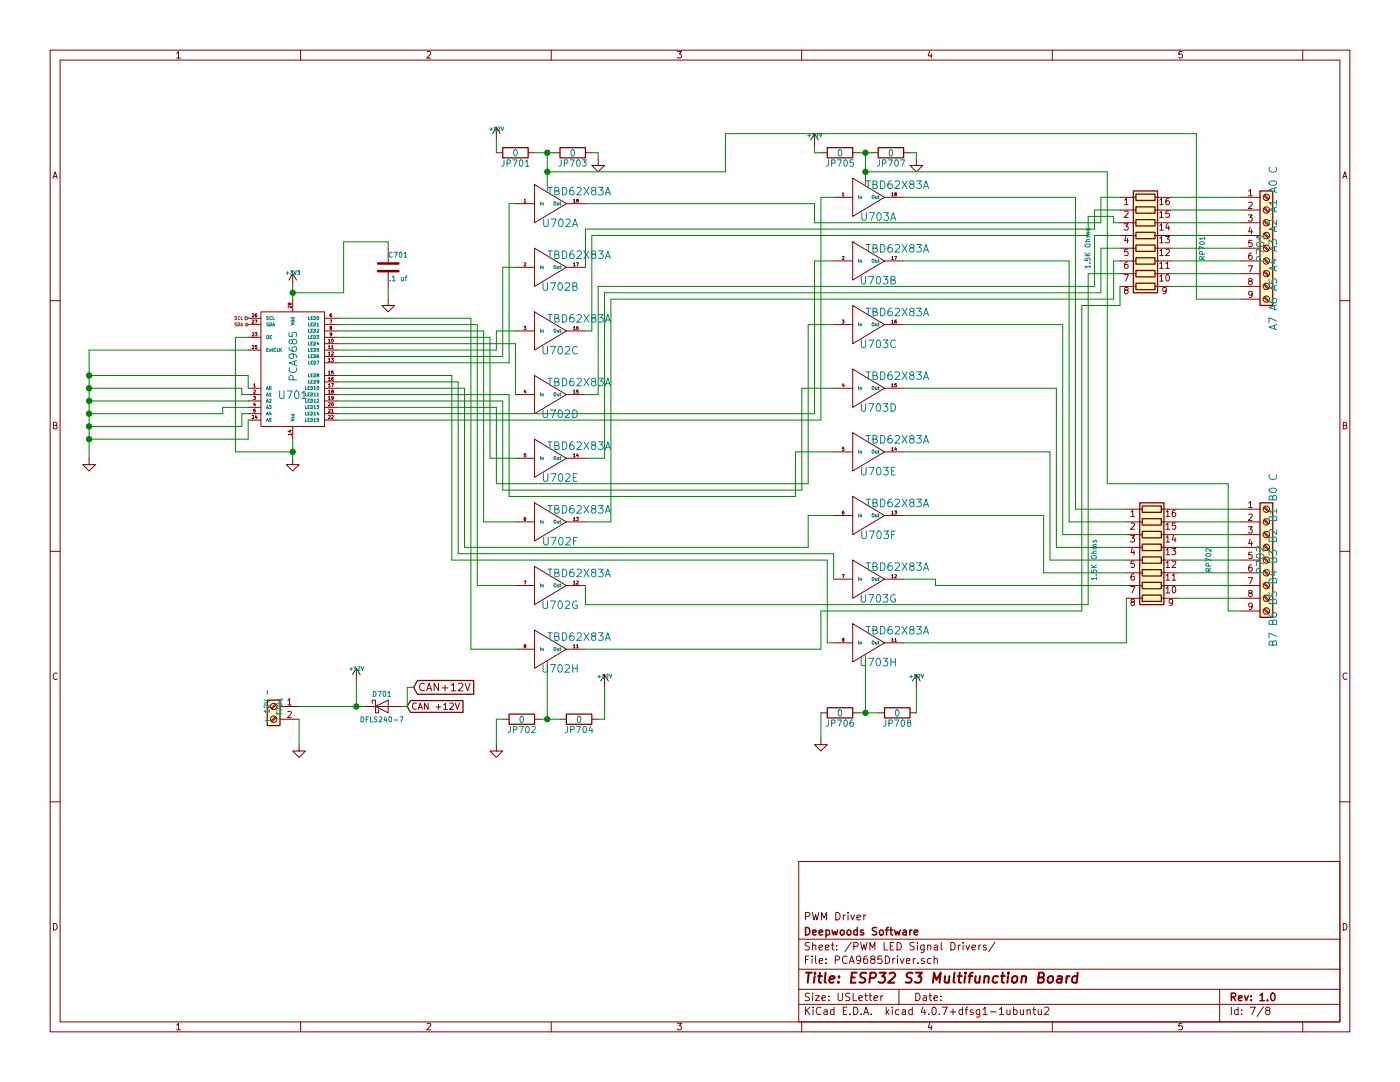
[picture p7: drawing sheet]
EESchema Schematic File Version 2
LIBS:power
LIBS:device
LIBS:switches
LIBS:relays
LIBS:motors
LIBS:transistors
LIBS:conn
LIBS:linear
LIBS:regul
LIBS:74xx
LIBS:cmos4000
LIBS:adc-dac
LIBS:memory
LIBS:xilinx
LIBS:microcontrollers
LIBS:dsp
LIBS:microchip
LIBS:analog_switches
LIBS:motorola
LIBS:texas
LIBS:intel
LIBS:audio
LIBS:interface
LIBS:digital-audio
LIBS:philips
LIBS:display
LIBS:cypress
LIBS:siliconi
LIBS:opto
LIBS:atmel
LIBS:contrib
LIBS:valves
LIBS:W25Q32JVSSIQ
LIBS:umh3n
LIBS:lm2574n-5
LIBS:tc442x
LIBS:4814p-2
LIBS:pca9685
LIBS:tbd62x83a
LIBS:sn65hvd233-ht
LIBS:mechanical
LIBS:graphic_symbols
LIBS:ESP32-S3
LIBS:ESP32-S3-MultiFunction-cache
LIBS:ESP32-S3-MultiFunction-rescue
LIBS:USBLC6-2SC6
EELAYER 25 0
EELAYER END
$Descr USLetter 11000 8500
encoding utf-8
Sheet 7 8
Title "ESP32 S3 Multifunction Board"
Date ""
Rev "1.0"
Comp "Deepwoods Software"
Comment1 "PWM Driver"
Comment2 ""
Comment3 ""
Comment4 ""
$EndDescr
$Comp
L PCA9685 U701
U 1 1
P 2300 2900
F 0 "U701" H 2300 2700 60  0000 C CNN
F 1 "PCA9685" V 2300 3000 60  0000 C CNN
F 2 "Housings_SSOP:TSSOP-28_4.4x9.7mm_Pitch0.65mm" H 2300 2900 60  0001 C CNN
F 3 "~" H 2300 2900 60  0000 C CNN
F 4 "771-PCA9685PW,118" H 2300 2900 60  0001 C CNN "Mouser Part Number"
	1    2300 2900
	1    0    0    -1  
$EndComp
Text HLabel 1950 2500 0    25   Input ~ 0
SCL
Text HLabel 1950 2550 0    25   BiDi ~ 0
SDA
$Comp
L +3V3 #PWR060
U 1 1
P 2300 2250
F 0 "#PWR060" H 2300 2210 30  0001 C CNN
F 1 "+3V3" H 2300 2360 30  0000 C CNN
F 2 "" H 2300 2250 60  0000 C CNN
F 3 "" H 2300 2250 60  0000 C CNN
	1    2300 2250
	1    0    0    -1  
$EndComp
$Comp
L GND #PWR061
U 1 1
P 2300 3600
F 0 "#PWR061" H 2300 3600 30  0001 C CNN
F 1 "GND" H 2300 3530 30  0001 C CNN
F 2 "" H 2300 3600 60  0000 C CNN
F 3 "" H 2300 3600 60  0000 C CNN
	1    2300 3600
	1    0    0    -1  
$EndComp
$Comp
L C C701
U 1 1
P 3050 2100
F 0 "C701" H 3050 2200 40  0000 L CNN
F 1 ".1 uf" H 3056 2015 40  0000 L CNN
F 2 "Capacitors_SMD:C_0603" H 3088 1950 30  0001 C CNN
F 3 "~" H 3050 2100 60  0000 C CNN
F 4 "710-885012206095" H 3050 2100 60  0001 C CNN "Mouser Part Number"
	1    3050 2100
	1    0    0    -1  
$EndComp
$Comp
L GND #PWR062
U 1 1
P 3050 2350
F 0 "#PWR062" H 3050 2350 30  0001 C CNN
F 1 "GND" H 3050 2280 30  0001 C CNN
F 2 "" H 3050 2350 60  0000 C CNN
F 3 "" H 3050 2350 60  0000 C CNN
	1    3050 2350
	1    0    0    -1  
$EndComp
$Comp
L TBD62X83A U702
U 1 1
P 4300 1600
F 0 "U702" H 4400 1450 60  0000 C CNN
F 1 "TBD62X83A" H 4550 1700 60  0000 C CNN
F 2 "Housings_SOIC:SOIC-18W_7.5x11.6mm_Pitch1.27mm" H 4300 1600 60  0001 C CNN
F 3 "~" H 4300 1600 60  0000 C CNN
F 4 "757-TBD62083AFG or 757-TBD62783AFG" H 4300 1600 60  0001 C CNN "Mouser Part Number"
	1    4300 1600
	1    0    0    -1  
$EndComp
$Comp
L TBD62X83A U702
U 2 1
P 4300 2100
F 0 "U702" H 4400 1950 60  0000 C CNN
F 1 "TBD62X83A" H 4550 2200 60  0000 C CNN
F 2 "Housings_SOIC:SOIC-18W_7.5x11.6mm_Pitch1.27mm" H 4300 2100 60  0001 C CNN
F 3 "~" H 4300 2100 60  0000 C CNN
	2    4300 2100
	1    0    0    -1  
$EndComp
$Comp
L TBD62X83A U702
U 3 1
P 4300 2600
F 0 "U702" H 4400 2450 60  0000 C CNN
F 1 "TBD62X83A" H 4550 2700 60  0000 C CNN
F 2 "Housings_SOIC:SOIC-18W_7.5x11.6mm_Pitch1.27mm" H 4300 2600 60  0001 C CNN
F 3 "~" H 4300 2600 60  0000 C CNN
	3    4300 2600
	1    0    0    -1  
$EndComp
$Comp
L TBD62X83A U702
U 4 1
P 4300 3100
F 0 "U702" H 4400 2950 60  0000 C CNN
F 1 "TBD62X83A" H 4550 3200 60  0000 C CNN
F 2 "Housings_SOIC:SOIC-18W_7.5x11.6mm_Pitch1.27mm" H 4300 3100 60  0001 C CNN
F 3 "~" H 4300 3100 60  0000 C CNN
	4    4300 3100
	1    0    0    -1  
$EndComp
$Comp
L TBD62X83A U702
U 5 1
P 4300 3600
F 0 "U702" H 4400 3450 60  0000 C CNN
F 1 "TBD62X83A" H 4550 3700 60  0000 C CNN
F 2 "Housings_SOIC:SOIC-18W_7.5x11.6mm_Pitch1.27mm" H 4300 3600 60  0001 C CNN
F 3 "~" H 4300 3600 60  0000 C CNN
	5    4300 3600
	1    0    0    -1  
$EndComp
$Comp
L TBD62X83A U702
U 6 1
P 4300 4100
F 0 "U702" H 4400 3950 60  0000 C CNN
F 1 "TBD62X83A" H 4550 4200 60  0000 C CNN
F 2 "Housings_SOIC:SOIC-18W_7.5x11.6mm_Pitch1.27mm" H 4300 4100 60  0001 C CNN
F 3 "~" H 4300 4100 60  0000 C CNN
	6    4300 4100
	1    0    0    -1  
$EndComp
$Comp
L TBD62X83A U702
U 7 1
P 4300 4600
F 0 "U702" H 4400 4450 60  0000 C CNN
F 1 "TBD62X83A" H 4550 4700 60  0000 C CNN
F 2 "Housings_SOIC:SOIC-18W_7.5x11.6mm_Pitch1.27mm" H 4300 4600 60  0001 C CNN
F 3 "~" H 4300 4600 60  0000 C CNN
	7    4300 4600
	1    0    0    -1  
$EndComp
$Comp
L TBD62X83A U702
U 8 1
P 4300 5100
F 0 "U702" H 4400 4950 60  0000 C CNN
F 1 "TBD62X83A" H 4550 5200 60  0000 C CNN
F 2 "Housings_SOIC:SOIC-18W_7.5x11.6mm_Pitch1.27mm" H 4300 5100 60  0001 C CNN
F 3 "~" H 4300 5100 60  0000 C CNN
	8    4300 5100
	1    0    0    -1  
$EndComp
$Comp
L TBD62X83A U703
U 1 1
P 6800 1550
F 0 "U703" H 6900 1400 60  0000 C CNN
F 1 "TBD62X83A" H 7050 1650 60  0000 C CNN
F 2 "Housings_SOIC:SOIC-18W_7.5x11.6mm_Pitch1.27mm" H 6800 1550 60  0001 C CNN
F 3 "~" H 6800 1550 60  0000 C CNN
F 4 "757-TBD62083AFG or 757-TBD62783AFG" H 6800 1550 60  0001 C CNN "Mouser Part Number"
	1    6800 1550
	1    0    0    -1  
$EndComp
$Comp
L TBD62X83A U703
U 2 1
P 6800 2050
F 0 "U703" H 6900 1900 60  0000 C CNN
F 1 "TBD62X83A" H 7050 2150 60  0000 C CNN
F 2 "Housings_SOIC:SOIC-18W_7.5x11.6mm_Pitch1.27mm" H 6800 2050 60  0001 C CNN
F 3 "~" H 6800 2050 60  0000 C CNN
	2    6800 2050
	1    0    0    -1  
$EndComp
$Comp
L TBD62X83A U703
U 3 1
P 6800 2550
F 0 "U703" H 6900 2400 60  0000 C CNN
F 1 "TBD62X83A" H 7050 2650 60  0000 C CNN
F 2 "Housings_SOIC:SOIC-18W_7.5x11.6mm_Pitch1.27mm" H 6800 2550 60  0001 C CNN
F 3 "~" H 6800 2550 60  0000 C CNN
	3    6800 2550
	1    0    0    -1  
$EndComp
$Comp
L TBD62X83A U703
U 4 1
P 6800 3050
F 0 "U703" H 6900 2900 60  0000 C CNN
F 1 "TBD62X83A" H 7050 3150 60  0000 C CNN
F 2 "Housings_SOIC:SOIC-18W_7.5x11.6mm_Pitch1.27mm" H 6800 3050 60  0001 C CNN
F 3 "~" H 6800 3050 60  0000 C CNN
	4    6800 3050
	1    0    0    -1  
$EndComp
$Comp
L TBD62X83A U703
U 5 1
P 6800 3550
F 0 "U703" H 6900 3400 60  0000 C CNN
F 1 "TBD62X83A" H 7050 3650 60  0000 C CNN
F 2 "Housings_SOIC:SOIC-18W_7.5x11.6mm_Pitch1.27mm" H 6800 3550 60  0001 C CNN
F 3 "~" H 6800 3550 60  0000 C CNN
	5    6800 3550
	1    0    0    -1  
$EndComp
$Comp
L TBD62X83A U703
U 6 1
P 6800 4050
F 0 "U703" H 6900 3900 60  0000 C CNN
F 1 "TBD62X83A" H 7050 4150 60  0000 C CNN
F 2 "Housings_SOIC:SOIC-18W_7.5x11.6mm_Pitch1.27mm" H 6800 4050 60  0001 C CNN
F 3 "~" H 6800 4050 60  0000 C CNN
	6    6800 4050
	1    0    0    -1  
$EndComp
$Comp
L TBD62X83A U703
U 7 1
P 6800 4550
F 0 "U703" H 6900 4400 60  0000 C CNN
F 1 "TBD62X83A" H 7050 4650 60  0000 C CNN
F 2 "Housings_SOIC:SOIC-18W_7.5x11.6mm_Pitch1.27mm" H 6800 4550 60  0001 C CNN
F 3 "~" H 6800 4550 60  0000 C CNN
	7    6800 4550
	1    0    0    -1  
$EndComp
$Comp
L TBD62X83A U703
U 8 1
P 6800 5050
F 0 "U703" H 6900 4900 60  0000 C CNN
F 1 "TBD62X83A" H 7050 5150 60  0000 C CNN
F 2 "Housings_SOIC:SOIC-18W_7.5x11.6mm_Pitch1.27mm" H 6800 5050 60  0001 C CNN
F 3 "~" H 6800 5050 60  0000 C CNN
	8    6800 5050
	1    0    0    -1  
$EndComp
$Comp
L R_Pack08 RP701
U 1 1
P 9000 1950
F 0 "RP701" H 9000 2400 40  0000 C CNN
F 1 "1.5K Ohms" H 9000 1500 40  0000 C CNN
F 2 "48xxP:4816P" H 9000 1950 60  0001 C CNN
F 3 "~" H 9000 1950 60  0000 C CNN
F 4 "652-4816P-T1LF-1.5K" H 9000 1950 60  0001 C CNN "Mouser Part Number"
	1    9000 1950
	0    1    1    0   
$EndComp
$Comp
L R_Pack08 RP702
U 1 1
P 9050 4400
F 0 "RP702" H 9050 4850 40  0000 C CNN
F 1 "1.5K Ohms" H 9050 3950 40  0000 C CNN
F 2 "48xxP:4816P" H 9050 4400 60  0001 C CNN
F 3 "~" H 9050 4400 60  0000 C CNN
F 4 "652-4816P-T1LF-1.5K" H 9050 4400 60  0001 C CNN "Mouser Part Number"
	1    9050 4400
	0    1    1    0   
$EndComp
$Comp
L Screw_Terminal_01x09 P701
U 1 1
P 9950 1950
F 0 "P701" V 9900 1950 60  0000 C CNN
F 1 "A7 A6 A5 A4 A3 A2 A1 A0 C" V 10000 1950 60  0000 C CNN
F 2 "Connectors_Terminal_Blocks:TerminalBlock_Pheonix_MPT-2.54mm_9pol" H 9950 1950 60  0001 C CNN
F 3 "~" H 9950 1950 60  0000 C CNN
F 4 "651-1725724" H 9950 1950 60  0001 C CNN "Mouser Part Number"
	1    9950 1950
	1    0    0    -1  
$EndComp
$Comp
L Screw_Terminal_01x09 P702
U 1 1
P 9950 4400
F 0 "P702" V 9900 4400 60  0000 C CNN
F 1 "B7 B6 B5 B4 B3 B2 B1 B0 C" V 10000 4400 60  0000 C CNN
F 2 "Connectors_Terminal_Blocks:TerminalBlock_Pheonix_MPT-2.54mm_9pol" H 9950 4400 60  0001 C CNN
F 3 "~" H 9950 4400 60  0000 C CNN
F 4 "651-1725724" H 9950 4400 60  0001 C CNN "Mouser Part Number"
	1    9950 4400
	1    0    0    -1  
$EndComp
$Comp
L +12V #PWR063
U 1 1
P 3900 1100
F 0 "#PWR063" H 3900 1190 20  0001 C CNN
F 1 "+12V" H 3900 1190 30  0000 C CNN
F 2 "" H 3900 1100 60  0000 C CNN
F 3 "" H 3900 1100 60  0000 C CNN
	1    3900 1100
	1    0    0    -1  
$EndComp
$Comp
L +12V #PWR064
U 1 1
P 6400 1150
F 0 "#PWR064" H 6400 1240 20  0001 C CNN
F 1 "+12V" H 6400 1240 30  0000 C CNN
F 2 "" H 6400 1150 60  0000 C CNN
F 3 "" H 6400 1150 60  0000 C CNN
	1    6400 1150
	1    0    0    -1  
$EndComp
$Comp
L +12V #PWR065
U 1 1
P 7200 5400
F 0 "#PWR065" H 7200 5490 20  0001 C CNN
F 1 "+12V" H 7200 5490 30  0000 C CNN
F 2 "" H 7200 5400 60  0000 C CNN
F 3 "" H 7200 5400 60  0000 C CNN
	1    7200 5400
	1    0    0    -1  
$EndComp
$Comp
L +12V #PWR066
U 1 1
P 4750 5400
F 0 "#PWR066" H 4750 5490 20  0001 C CNN
F 1 "+12V" H 4750 5490 30  0000 C CNN
F 2 "" H 4750 5400 60  0000 C CNN
F 3 "" H 4750 5400 60  0000 C CNN
	1    4750 5400
	1    0    0    -1  
$EndComp
$Comp
L GND #PWR067
U 1 1
P 3900 5850
F 0 "#PWR067" H 3900 5850 30  0001 C CNN
F 1 "GND" H 3900 5780 30  0001 C CNN
F 2 "" H 3900 5850 60  0000 C CNN
F 3 "" H 3900 5850 60  0000 C CNN
	1    3900 5850
	1    0    0    -1  
$EndComp
$Comp
L GND #PWR068
U 1 1
P 6450 5800
F 0 "#PWR068" H 6450 5800 30  0001 C CNN
F 1 "GND" H 6450 5730 30  0001 C CNN
F 2 "" H 6450 5800 60  0000 C CNN
F 3 "" H 6450 5800 60  0000 C CNN
	1    6450 5800
	1    0    0    -1  
$EndComp
$Comp
L GND #PWR069
U 1 1
P 7200 1250
F 0 "#PWR069" H 7200 1250 30  0001 C CNN
F 1 "GND" H 7200 1180 30  0001 C CNN
F 2 "" H 7200 1250 60  0000 C CNN
F 3 "" H 7200 1250 60  0000 C CNN
	1    7200 1250
	1    0    0    -1  
$EndComp
$Comp
L GND #PWR070
U 1 1
P 4700 1250
F 0 "#PWR070" H 4700 1250 30  0001 C CNN
F 1 "GND" H 4700 1180 30  0001 C CNN
F 2 "" H 4700 1250 60  0000 C CNN
F 3 "" H 4700 1250 60  0000 C CNN
	1    4700 1250
	1    0    0    -1  
$EndComp
$Comp
L GND #PWR071
U 1 1
P 700 3600
F 0 "#PWR071" H 700 3600 30  0001 C CNN
F 1 "GND" H 700 3530 30  0001 C CNN
F 2 "" H 700 3600 60  0000 C CNN
F 3 "" H 700 3600 60  0000 C CNN
	1    700  3600
	1    0    0    -1  
$EndComp
Wire Wire Line
	2300 3450 2300 3600
Wire Wire Line
	2300 2250 2300 2350
Wire Wire Line
	2700 2300 2700 1900
Wire Wire Line
	2300 2300 2700 2300
Connection ~ 2300 2300
Wire Wire Line
	2700 1900 3050 1900
Wire Wire Line
	3050 2250 3050 2350
Wire Wire Line
	2650 2850 4000 2850
Wire Wire Line
	4000 2850 4000 1600
Wire Wire Line
	4000 1600 4050 1600
Wire Wire Line
	4050 2100 3950 2100
Wire Wire Line
	3950 2100 3950 2800
Wire Wire Line
	3950 2800 2650 2800
Wire Wire Line
	2650 2750 3900 2750
Wire Wire Line
	3900 2750 3900 2600
Wire Wire Line
	3900 2600 4050 2600
Wire Wire Line
	4050 2700 4050 3100
Wire Wire Line
	2650 2700 4050 2700
Wire Wire Line
	2650 2650 3850 2650
Wire Wire Line
	3850 2650 3850 3600
Wire Wire Line
	3850 3600 4050 3600
Wire Wire Line
	4050 4100 3800 4100
Wire Wire Line
	3800 4100 3800 2600
Wire Wire Line
	3800 2600 2650 2600
Wire Wire Line
	3700 5100 4050 5100
Wire Wire Line
	2650 2500 3700 2500
Wire Wire Line
	3700 2500 3700 5100
Wire Wire Line
	2650 3300 6450 3300
Wire Wire Line
	6450 3300 6450 1550
Wire Wire Line
	6450 1550 6550 1550
Wire Wire Line
	6550 2050 6400 2050
Wire Wire Line
	6400 2050 6400 3250
Wire Wire Line
	6400 3250 2650 3250
Wire Wire Line
	2650 3200 3900 3200
Wire Wire Line
	3900 3200 3900 3800
Wire Wire Line
	3900 3800 6350 3800
Wire Wire Line
	6350 3800 6350 2550
Wire Wire Line
	6350 2550 6550 2550
Wire Wire Line
	6550 3050 6300 3050
Wire Wire Line
	6300 3050 6300 3850
Wire Wire Line
	6300 3850 3950 3850
Wire Wire Line
	3950 3850 3950 3150
Wire Wire Line
	3950 3150 2650 3150
Wire Wire Line
	2650 3100 4000 3100
Wire Wire Line
	4000 3100 4000 3900
Wire Wire Line
	4000 3900 6250 3900
Wire Wire Line
	6250 3900 6250 3550
Wire Wire Line
	6250 3550 6550 3550
Wire Wire Line
	6550 4050 6350 4050
Wire Wire Line
	6350 4050 6350 4300
Wire Wire Line
	6350 4300 3650 4300
Wire Wire Line
	3650 4300 3650 3050
Wire Wire Line
	3650 3050 2650 3050
Wire Wire Line
	2650 3000 3600 3000
Wire Wire Line
	3600 3000 3600 4350
Wire Wire Line
	3750 4600 4050 4600
Wire Wire Line
	2650 2550 3750 2550
Wire Wire Line
	3750 2550 3750 4600
Wire Wire Line
	3600 4350 6550 4350
Wire Wire Line
	6550 4350 6550 4550
Wire Wire Line
	6550 5050 6500 5050
Wire Wire Line
	6500 5050 6500 4400
Wire Wire Line
	6500 4400 3550 4400
Wire Wire Line
	3550 4400 3550 2950
Wire Wire Line
	3550 2950 2650 2950
Wire Wire Line
	4300 1200 4300 1500
Wire Wire Line
	6800 1200 6800 1450
Wire Wire Line
	6800 5150 6800 5600
Wire Wire Line
	4300 5200 4300 5650
Wire Wire Line
	4300 1350 5700 1350
Wire Wire Line
	5700 1350 5700 1050
Wire Wire Line
	5700 1050 9400 1050
Wire Wire Line
	9400 1050 9400 2350
Wire Wire Line
	9400 2350 9750 2350
Connection ~ 4300 1350
Wire Wire Line
	6800 1350 8700 1350
Wire Wire Line
	8700 1350 8700 3800
Wire Wire Line
	8700 3800 9650 3800
Wire Wire Line
	9650 3800 9650 4800
Wire Wire Line
	9650 4800 9750 4800
Connection ~ 6800 1350
Wire Wire Line
	9200 1550 9750 1550
Wire Wire Line
	9750 1650 9200 1650
Wire Wire Line
	9200 1750 9750 1750
Wire Wire Line
	9750 1850 9200 1850
Wire Wire Line
	9200 1950 9750 1950
Wire Wire Line
	9750 2050 9200 2050
Wire Wire Line
	9200 2150 9750 2150
Wire Wire Line
	9750 2250 9200 2250
Wire Wire Line
	9750 4000 9250 4000
Wire Wire Line
	9250 4100 9750 4100
Wire Wire Line
	9750 4200 9250 4200
Wire Wire Line
	9250 4300 9750 4300
Wire Wire Line
	9750 4400 9250 4400
Wire Wire Line
	9250 4500 9750 4500
Wire Wire Line
	9750 4600 9250 4600
Wire Wire Line
	9250 4700 9750 4700
Wire Wire Line
	4600 1600 6400 1600
Wire Wire Line
	6400 1600 6400 1750
Wire Wire Line
	6400 1750 8650 1750
Wire Wire Line
	8650 1750 8650 1550
Wire Wire Line
	8650 1550 8800 1550
Wire Wire Line
	8800 1650 8600 1650
Wire Wire Line
	8600 1650 8600 1800
Wire Wire Line
	8600 1800 4600 1800
Wire Wire Line
	4600 1800 4600 2100
Wire Wire Line
	4600 2600 4650 2600
Wire Wire Line
	4650 2600 4650 1850
Wire Wire Line
	4650 1850 8550 1850
Wire Wire Line
	8550 1850 8550 1700
Wire Wire Line
	8550 1700 8750 1700
Wire Wire Line
	8750 1700 8750 1750
Wire Wire Line
	8750 1750 8800 1750
Wire Wire Line
	8800 1850 8600 1850
Wire Wire Line
	8600 1850 8600 2250
Wire Wire Line
	8600 2250 4700 2250
Wire Wire Line
	4700 2250 4700 3100
Wire Wire Line
	4700 3100 4600 3100
Wire Wire Line
	4600 3600 4750 3600
Wire Wire Line
	4750 3600 4750 2300
Wire Wire Line
	4750 2300 8650 2300
Wire Wire Line
	8650 2300 8650 1950
Wire Wire Line
	8650 1950 8800 1950
Wire Wire Line
	4600 4100 4800 4100
Wire Wire Line
	4800 4100 4800 2350
Wire Wire Line
	4800 2350 8750 2350
Wire Wire Line
	8750 2350 8750 2050
Wire Wire Line
	8750 2050 8800 2050
Wire Wire Line
	8800 2150 8550 2150
Wire Wire Line
	8550 2150 8550 4750
Wire Wire Line
	8550 4750 4600 4750
Wire Wire Line
	4600 4750 4600 4600
Wire Wire Line
	4600 5100 6450 5100
Wire Wire Line
	6450 5100 6450 4800
Wire Wire Line
	6450 4800 8500 4800
Wire Wire Line
	8500 4800 8500 2400
Wire Wire Line
	8500 2400 8800 2400
Wire Wire Line
	8800 2400 8800 2250
Wire Wire Line
	8850 4000 8450 4000
Wire Wire Line
	8450 4000 8450 1550
Wire Wire Line
	8450 1550 7100 1550
Wire Wire Line
	7100 2050 8400 2050
Wire Wire Line
	8400 2050 8400 4100
Wire Wire Line
	8400 4100 8850 4100
Wire Wire Line
	8850 4200 8350 4200
Wire Wire Line
	8350 4200 8350 2550
Wire Wire Line
	8350 2550 7100 2550
Wire Wire Line
	7100 3050 8300 3050
Wire Wire Line
	8300 3050 8300 4300
Wire Wire Line
	8300 4300 8850 4300
Wire Wire Line
	8850 4400 8250 4400
Wire Wire Line
	8250 4400 8250 3550
Wire Wire Line
	8250 3550 7100 3550
Wire Wire Line
	7100 4050 8200 4050
Wire Wire Line
	8200 4050 8200 4500
Wire Wire Line
	8200 4500 8850 4500
Wire Wire Line
	8850 4600 7350 4600
Wire Wire Line
	7350 4600 7350 4550
Wire Wire Line
	7350 4550 7100 4550
Wire Wire Line
	8850 4700 8850 5050
Wire Wire Line
	8850 5050 7100 5050
Wire Wire Line
	700  2950 1950 2950
Wire Wire Line
	1950 2950 1950 3050
Wire Wire Line
	700  3450 1950 3450
Wire Wire Line
	1950 3450 1950 3300
Wire Wire Line
	1950 3100 1900 3100
Wire Wire Line
	1900 3100 1900 3050
Wire Wire Line
	1900 3050 700  3050
Wire Wire Line
	1950 3250 1900 3250
Wire Wire Line
	700  3350 1900 3350
Wire Wire Line
	1750 3200 1950 3200
Wire Wire Line
	700  3150 1950 3150
Wire Wire Line
	700  2750 700  3600
Connection ~ 700  3050
Connection ~ 700  3150
Connection ~ 700  3250
Connection ~ 700  3350
Connection ~ 700  3450
Wire Wire Line
	1850 2650 1950 2650
Wire Wire Line
	700  2750 1950 2750
Wire Wire Line
	1900 3350 1900 3250
Wire Wire Line
	1750 3250 1750 3200
Wire Wire Line
	700  3250 1750 3250
Wire Wire Line
	1850 2650 1850 3550
Connection ~ 700  2950
$Comp
L D_Schottky D701
U 1 1
P 3000 5550
F 0 "D701" H 3000 5650 40  0000 C CNN
F 1 "DFLS240-7" H 3000 5450 40  0000 C CNN
F 2 "Diodes_SMD:D_PowerDI-123" H 3000 5550 60  0001 C CNN
F 3 "~" H 3000 5550 60  0000 C CNN
F 4 "621-DFLS240-7" H 3000 5550 60  0001 C CNN "Mouser Part Number"
	1    3000 5550
	1    0    0    -1  
$EndComp
$Comp
L +12V #PWR072
U 1 1
P 2800 5350
F 0 "#PWR072" H 2800 5300 20  0001 C CNN
F 1 "+12V" H 2800 5450 30  0000 C CNN
F 2 "" H 2800 5350 60  0000 C CNN
F 3 "" H 2800 5350 60  0000 C CNN
	1    2800 5350
	1    0    0    -1  
$EndComp
Wire Wire Line
	2800 5550 2800 5350
$Comp
L Screw_Terminal_01x02 T701
U 1 1
P 2150 5550
F 0 "T701" V 2100 5550 40  0000 C CNN
F 1 "+ 12V -" V 2200 5550 40  0000 C CNN
F 2 "Connectors_Terminal_Blocks:TerminalBlock_Pheonix_MPT-2.54mm_2pol" H 2150 5550 60  0001 C CNN
F 3 "~" H 2150 5550 60  0000 C CNN
F 4 "651-1725656" H 2150 5550 60  0001 C CNN "Mouser Part Number"
	1    2150 5550
	-1   0    0    -1  
$EndComp
Wire Wire Line
	2350 5550 2850 5550
$Comp
L GND #PWR073
U 1 1
P 2350 5850
F 0 "#PWR073" H 2350 5850 30  0001 C CNN
F 1 "GND" H 2350 5780 30  0001 C CNN
F 2 "" H 2350 5850 60  0000 C CNN
F 3 "" H 2350 5850 60  0000 C CNN
	1    2350 5850
	1    0    0    -1  
$EndComp
Wire Wire Line
	2350 5650 2350 5850
Text GLabel 3200 5550 2    50   Input ~ 0
CAN +12V
$Comp
L R JP701
U 1 1
P 4050 1200
F 0 "JP701" V 4130 1200 50  0000 C CNN
F 1 "0" V 4050 1200 50  0000 C CNN
F 2 "Resistors_SMD:R_1206" V 3980 1200 50  0001 C CNN
F 3 "" H 4050 1200 50  0001 C CNN
F 4 "71-CRCW12060000Z0EBC" V 4050 1200 60  0001 C CNN "Mouser Part Number"
	1    4050 1200
	0    1    1    0   
$EndComp
$Comp
L R JP703
U 1 1
P 4500 1200
F 0 "JP703" V 4580 1200 50  0000 C CNN
F 1 "0" V 4500 1200 50  0000 C CNN
F 2 "Resistors_SMD:R_1206" V 4430 1200 50  0001 C CNN
F 3 "" H 4500 1200 50  0001 C CNN
F 4 "71-CRCW12060000Z0EBC" V 4500 1200 60  0001 C CNN "Mouser Part Number"
	1    4500 1200
	0    1    1    0   
$EndComp
Wire Wire Line
	3900 1100 3900 1200
Wire Wire Line
	4200 1200 4350 1200
Connection ~ 4300 1200
Wire Wire Line
	4700 1250 4700 1200
Wire Wire Line
	4700 1200 4650 1200
$Comp
L R JP702
U 1 1
P 4100 5650
F 0 "JP702" V 4180 5650 50  0000 C CNN
F 1 "0" V 4100 5650 50  0000 C CNN
F 2 "Resistors_SMD:R_1206" V 4030 5650 50  0001 C CNN
F 3 "" H 4100 5650 50  0001 C CNN
F 4 "71-CRCW12060000Z0EBC" V 4100 5650 60  0001 C CNN "Mouser Part Number"
	1    4100 5650
	0    1    1    0   
$EndComp
Wire Wire Line
	3950 5650 3900 5650
Wire Wire Line
	3900 5650 3900 5850
$Comp
L R JP704
U 1 1
P 4550 5650
F 0 "JP704" V 4630 5650 50  0000 C CNN
F 1 "0" V 4550 5650 50  0000 C CNN
F 2 "Resistors_SMD:R_1206" V 4480 5650 50  0001 C CNN
F 3 "" H 4550 5650 50  0001 C CNN
F 4 "71-CRCW12060000Z0EBC" V 4550 5650 60  0001 C CNN "Mouser Part Number"
	1    4550 5650
	0    1    1    0   
$EndComp
Wire Wire Line
	4250 5650 4400 5650
Connection ~ 4300 5650
Wire Wire Line
	4750 5400 4750 5650
Wire Wire Line
	4750 5650 4700 5650
$Comp
L R JP705
U 1 1
P 6600 1200
F 0 "JP705" V 6680 1200 50  0000 C CNN
F 1 "0" V 6600 1200 50  0000 C CNN
F 2 "Resistors_SMD:R_1206" V 6530 1200 50  0001 C CNN
F 3 "" H 6600 1200 50  0001 C CNN
F 4 "71-CRCW12060000Z0EBC" V 6600 1200 60  0001 C CNN "Mouser Part Number"
	1    6600 1200
	0    1    1    0   
$EndComp
$Comp
L R JP707
U 1 1
P 7000 1200
F 0 "JP707" V 7080 1200 50  0000 C CNN
F 1 "0" V 7000 1200 50  0000 C CNN
F 2 "Resistors_SMD:R_1206" V 6930 1200 50  0001 C CNN
F 3 "" H 7000 1200 50  0001 C CNN
F 4 "71-CRCW12060000Z0EBC" V 7000 1200 60  0001 C CNN "Mouser Part Number"
	1    7000 1200
	0    1    1    0   
$EndComp
Wire Wire Line
	6400 1150 6400 1200
Wire Wire Line
	6400 1200 6450 1200
Wire Wire Line
	6750 1200 6850 1200
Connection ~ 6800 1200
Wire Wire Line
	7150 1200 7200 1200
Wire Wire Line
	7200 1200 7200 1250
$Comp
L R JP706
U 1 1
P 6600 5600
F 0 "JP706" V 6680 5600 50  0000 C CNN
F 1 "0" V 6600 5600 50  0000 C CNN
F 2 "Resistors_SMD:R_1206" V 6530 5600 50  0001 C CNN
F 3 "" H 6600 5600 50  0001 C CNN
F 4 "71-CRCW12060000Z0EBC" V 6600 5600 60  0001 C CNN "Mouser Part Number"
	1    6600 5600
	0    1    1    0   
$EndComp
$Comp
L R JP708
U 1 1
P 7050 5600
F 0 "JP708" V 7130 5600 50  0000 C CNN
F 1 "0" V 7050 5600 50  0000 C CNN
F 2 "Resistors_SMD:R_1206" V 6980 5600 50  0001 C CNN
F 3 "" H 7050 5600 50  0001 C CNN
F 4 "71-CRCW12060000Z0EBC" V 7050 5600 60  0001 C CNN "Mouser Part Number"
	1    7050 5600
	0    1    1    0   
$EndComp
Wire Wire Line
	7200 5400 7200 5600
Wire Wire Line
	6750 5600 6900 5600
Connection ~ 6800 5600
Wire Wire Line
	6450 5600 6450 5800
Wire Wire Line
	1850 3550 2300 3550
Connection ~ 2300 3550
Wire Wire Line
	3050 1900 3050 1950
Wire Wire Line
	3200 5550 3150 5550
Connection ~ 2800 5550
Text GLabel 3250 5400 2    60   Input ~ 0
CAN+12V
Wire Wire Line
	3250 5400 3200 5400
Wire Wire Line
	3200 5400 3200 5550
$EndSCHEMATC
